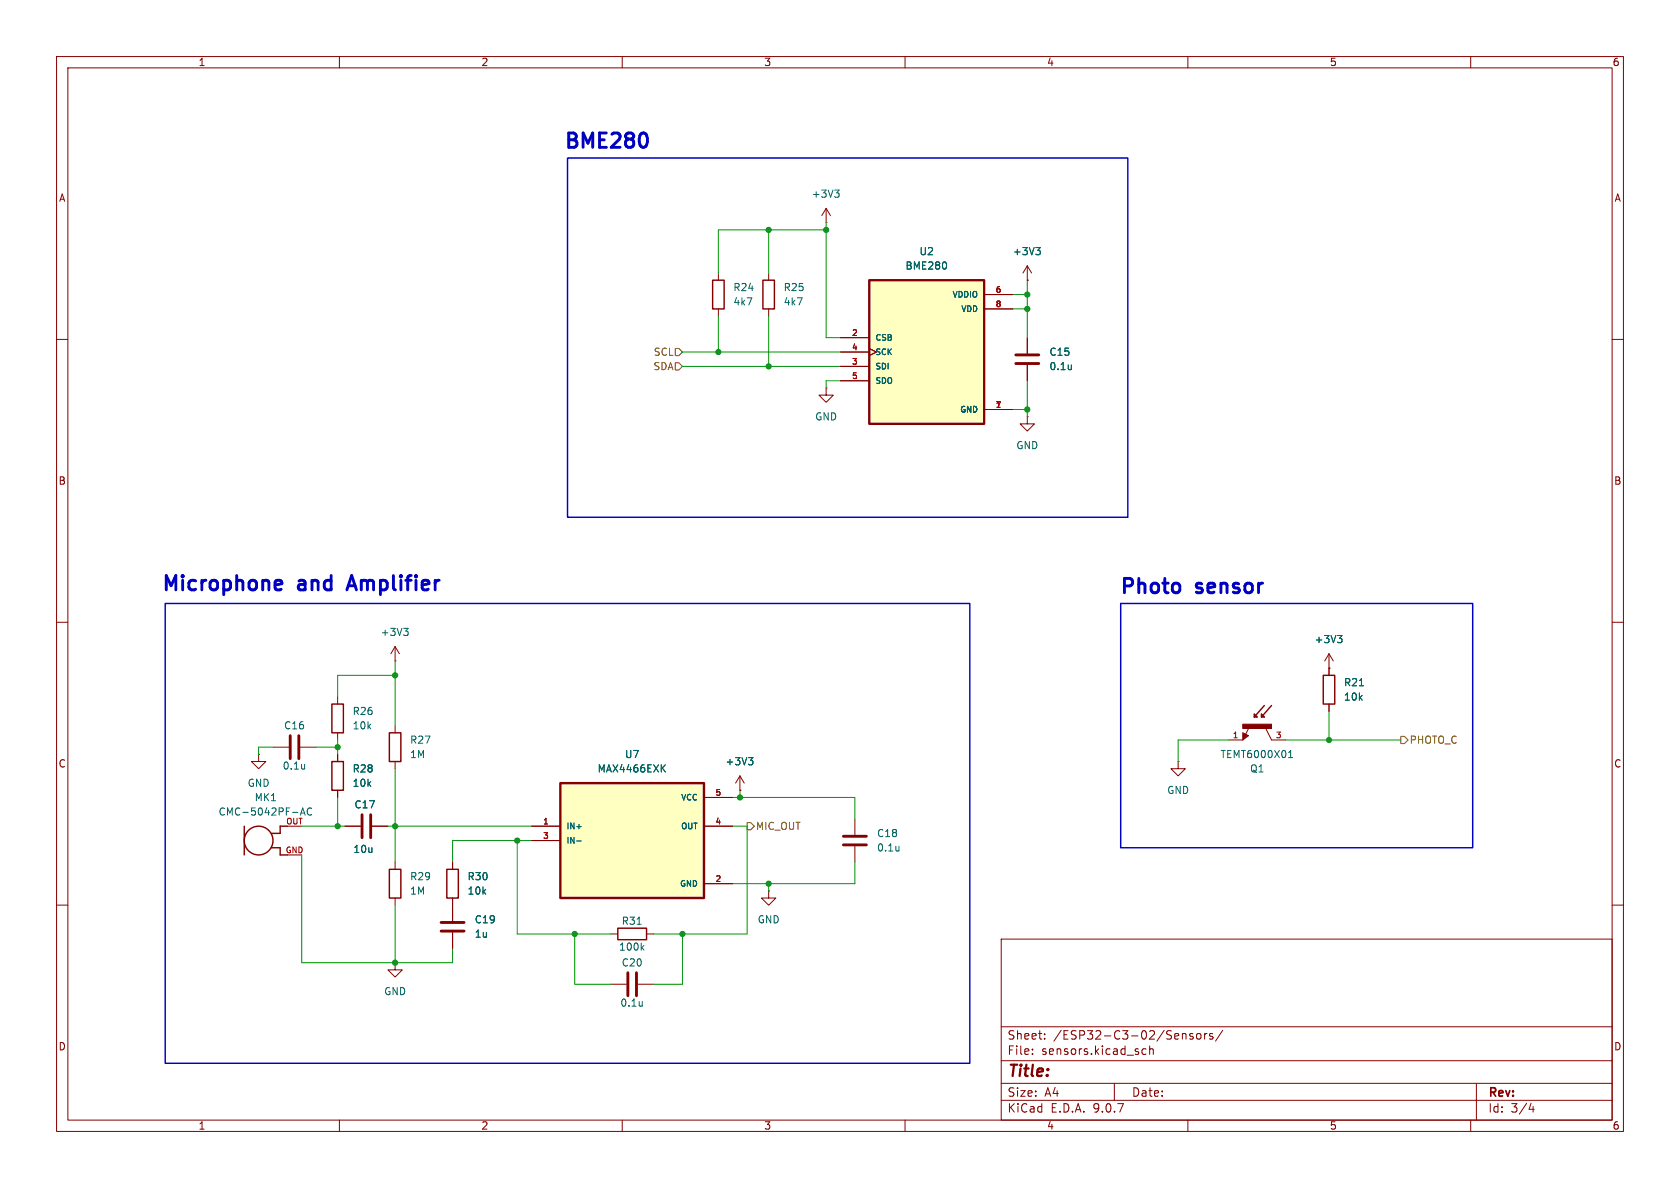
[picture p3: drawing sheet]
<svg xmlns="http://www.w3.org/2000/svg" width="297mm" height="210mm" viewBox="0 0 297 210" stroke-linecap="round" stroke-linejoin="round" font-family="sans-serif">
<g fill="none" stroke="#840000" stroke-width=".18">
<path d="M10 10h277v190h-277zM12 12h273v186h-273zM60 10v2M110 10v2M160 10v2M210 10v2M260 10v2M146 39.4h.1M146 36.8l-.7 1.3M146 36.8l.8 1.3M146 36.8v2.6M10 60h2"/>
<path d="M285 60h2M10 110h2M234.9 118.1h.1M234.9 115.6l-.7 1.2M234.9 115.6l.8 1.2M234.9 115.6v3.8M285 110h2M59.7 123.2v1.3M59.7 129.5v1.3M59.7 133.4v1.2M59.7 139.7v1.3M69.8 128.3v1.2"/>
<path d="M69.8 134.6v1.3M130.8 139.7h.1M130.8 137.2l-.8 1.2M130.8 137.2l.8 1.2M130.8 137.2v2.5M208.3 134.6v1.3h1.2l-1.2 1.3-1.3-1.3h1.3M208.3 134.6h.1M217.2 130.8h2.5M219.7 129.5l1 .5-1 .8zM220.8 128.6l-.6 1.2M223.8 128.8l1 2h2.5M234.9 124.5v1.2"/>
<path d="M61 146.1h2.8M65.8 146.1h2.8M69.8 152.4v1.3M69.8 158.8v1.2M151.1 144.8v2.8M151.1 149.6v2.8M10 160h2M80 160v2.8M80 164.8v2.8M177 166h108v32h-108zM285 160h2M60 198v2"/>
<path d="M110 198v2M160 198v2M177 194.5h108M177 191.5h108M177 187.5h108M177 181.5h108M182.5 186.3v.1M182.5 185.5v.1M184.7 183.6v.1M184.7 182.8v.1M197 191.5v3M202.6 185.5l-.4-.1-.3 .3v.4l.1 .2h.6"/>
<path d="M203.2 185.5l.3-.1 .3 .1 .1 .9M203.2 184.9v1.5M209.2 182.7l.4 .1 .1 .1v.8M210 198v2M210.9 182.8l-.4-.1-.2 .2 .1 .2 .5 .2v.3h-.6M211.7 182.8l.3-.1 .3 .3v.4l-.3 .3-.3-.1-.2-.2v-.4zM213 182.7v1M213.4 182.7l-.3 .1-.1 .2M214.4 182.8l-.4-.1-.2 .2 .1 .2 .5 .2v.3h-.6M216.2 182.1l-1.3 2M260 198v2M261 191.5v6.5"/>
<path d="M270.7 195l-.4 1.1h.9M271 195.6v1"/>
</g>
<path d="M147.6 33.6h.7l-.4 .5M148.1 34.1l.2 .2v.3l-.2 .3M236.5 112.3h.7l-.4 .5M237 112.8l.2 .3v.3l-.2 .2M132.3 133.9h.8l-.4 .5M132.9 134.4l.2 .3v.3l-.2 .2M227.8 133.9h.7M227.8 133l.4-.3v1.2M240.3 121.2h.7M158.9 149.6v.8M158.9 150.3v.1" fill="none" stroke="#006464" stroke-width=".18"/>
<path d="M64 144v4.1M65.5 144v4.1M149.1 147.8h4.1M149.1 149.4h4.1M78 163.1h4M78 164.6h4" fill="none" stroke="#840000" stroke-width=".51"/>
<path d="M233.9 119.4h2.1v5.1h-2.1zM58.7 124.5h2v5h-2zM58.7 134.6h2v5.1h-2zM68.8 129.5h2.1v5.1h-2.1zM219.8 129.8v.8l.7-.6-.5-.2v.4l.2-.2M221.7 126.2l.5 .5h-.5zM223 126.2l.5 .5h-.5zM223.5 124.7l-1.8 2M224.8 124.7l-1.8 2M68.8 153.7h2.1v5.1h-2.1z" fill="none" stroke="#840000" stroke-width=".25"/>
<path d="M219.7 128h5.1v.8h-5.1z" fill="#840000" stroke="#840000" stroke-width=".18"/>
<path d="M153.7 49.5h20.3v25.4h-20.3z" fill="#ffffc2"/>
<path d="M153.7 49.5h20.3v25.4h-20.3z" fill="none" stroke="#840000" stroke-width=".41"/>
<path d="M148.6 59.7h5.1M174 52.1h5.1M174 54.6h5.1M148.6 62.2h5.1M148.6 64.8h5.1M148.6 67.3h5.1M153.7 61.6l1.2 .6-1.2 .7M174 72.4h5.1" fill="none" stroke="#840000" stroke-width=".18"/>
<path d="M167.3 46.5v.8" fill="none" stroke="#006464" stroke-width=".18"/>
<path d="M99.1 138.4h25.4v20.4h-25.4z" fill="#ffffc2"/>
<path d="M99.1 138.4h25.4v20.4h-25.4z" fill="none" stroke="#840000" stroke-width=".41"/>
<g fill="none" stroke="#840000" stroke-width=".18">
<path d="M127 48.3v1.2M127 54.6v1.3M135.9 48.3v1.2M135.9 54.6v1.3M148.6 59.7h5.1M174 52.1h5.1M174 54.6h5.1M181.6 49.5h.1M181.6 47l-.8 1.3M181.6 47l.8 1.3M181.6 47v2.5M181.6 59.7v2.8"/>
<path d="M146 68.6v1.3h1.3l-1.3 1.2-1.2-1.2h1.2M146 68.6h.1M148.6 62.2h5.1M148.6 64.8h5.1M148.6 67.3h5.1M153.7 61.6l1.2 .6-1.2 .7M174 72.4h5.1M181.6 73.7v1.2h1.3l-1.3 1.3-1.3-1.3h1.3M181.6 73.7h.1M181.6 64.5v2.8M69.8 116.8h.1M69.8 114.3l-.7 1.3"/>
<path d="M69.8 114.3l.8 1.3M69.8 114.3v2.5M234.9 118.1h.1M234.9 118.1v1.3M45.7 133.4v1.2h1.3l-1.3 1.3-1.3-1.3h1.3M45.7 133.4h.1M48.3 132.1h2.8M53.1 132.1h2.8M59.7 133.4v1.2M59.7 139.7v1.3M130.8 139.7h.1M234.9 124.5v1.2"/>
<path d="M50.8 146.1h2.5M50.8 151.1h2.5M61 146.1h2.8M65.8 146.1h2.8M80 152.4v1.3M80 158.8v4M94 146.1h5.1M94 148.6h5.1M124.5 146.1h5M124.5 141h5M124.5 156.2h5M135.9 157.5v1.3h1.3l-1.3 1.2-1.3-1.2h1.3"/>
<path d="M135.9 157.5h.1M69.8 170.2v1.3h1.3l-1.3 1.2-1.2-1.2h1.2M69.8 170.2h.1M80 164.8v2.8M107.9 174h2.8M107.9 165.1h1.3M112.8 174h2.8M114.3 165.1h1.3"/>
</g>
<g fill="none" stroke="#006464" stroke-width=".18">
<path d="M167.3 46.5v.8M183.1 43.8h.8l-.4 .4M183.7 44.2l.2 .3v.3l-.2 .2M189.4 64.5v.8M189.4 65.2l-.1 .1M71.4 111.1h.7l-.4 .5M71.9 111.6l.2 .2v.3l-.2 .2M236.5 112.3h.7l-.4 .5M237 112.8l.2 .3v.3l-.2 .2M53.9 135.1v.9M53.9 135.8l-.1 .1M117.1 135.7l.5 .8"/>
<path d="M117.6 135.2l-.7 .7M132.3 133.9h.8l-.4 .5M132.9 134.4l.2 .3v.3l-.2 .2M240.3 121.2h.7M53.1 144.1l.4-1.3 .4 1.3M53.2 143.7h.6M55.1 142.9a.6 .6 0 0 0-.8 .5 .6 .6 0 0 0 .6 .7l.2-.1M102 148.7h.7M112.6 163.4h.8M113.5 167.5l.3 .5M113.5 177v.9M113.5 177.8h.1"/>
<path d="M113.8 167.1l-.4 .5"/>
</g>
<g fill="none" stroke="#840000" stroke-width=".25">
<path d="M126 49.5h2v5.1h-2zM134.9 49.5h2v5.1h-2zM43.2 146.1v5M48 149.9h1.5v1.2h1.3M50.8 146.1h-1.3v1.2h-1.5M79 153.7h2v5.1h-2zM109.2 164.1h5.1v2h-5.1z"/>
<circle cx="45.7" cy="148.6" r="2.54"/>
</g>
<path d="M179.6 62.7h4M179.6 64.3h4M51.3 130v4.1M52.8 130v4.1M111 172v4M112.5 172v4" fill="none" stroke="#840000" stroke-width=".51"/>
<path d="M119.4 64.1h.6l.6 .7-.6 .6h-.6zM119.4 61.6h.6l.6 .6-.6 .7h-.6zM247.6 130.2h.7l.6 .6-.6 .6h-.7zM132.1 145.4h.6l.6 .7-.6 .6h-.6z" fill="none" stroke="#725600" stroke-width=".18"/>
<g fill="none" stroke="#009600" stroke-width=".18">
<path d="M146 39.4v20.3h2.6M127 55.9v6.3M135.9 40.6v7.7M135.9 55.9v8.9M146 40.6h-19v7.7M179.1 52.1h2.5M179.1 54.6h2.5M181.6 49.5v10.2M120.6 64.8h28M120.6 62.2h28M148.6 67.3h-2.6v1.3M179.1 72.4h2.5"/>
<path d="M181.6 67.3v6.4M69.8 116.8v11.5M69.8 119.4h-10.1v3.8M48.3 132.1h-2.6v1.3M55.9 132.1h3.8M59.7 130.8v2.6M69.8 135.9v16.5M130.8 139.7v1.3M217.2 130.8h-8.9v3.8M227.3 130.8h20.3M234.9 125.7v5.1M53.3 151.1v19.1h26.7v-2.6"/>
<path d="M53.3 146.1h7.7M59.7 141v5.1M68.6 146.1h25.4M91.4 148.6v16.5h16.5M94 148.6h-14v3.8M129.5 146.1h2.6v19h-16.5M129.5 141h21.6v3.8M135.9 156.2v1.3M151.1 152.4v3.8h-21.6M69.8 160v10.2M101.6 165.1v8.9h6.3M120.6 165.1v8.9h-5"/>
</g>
<path d="M114.2 23.7a2.14 2.14 0 0 1 0 2.1M49 102.6l.7 .1 .1 .5-1.2 .2M49.7 104.2l-.7 .1M62.2 101.7l-.9 2.6" fill="none" stroke="#0000c2" stroke-width=".51"/>
<path d="M100.3 27.9h99.1v63.5h-99.1zM29.2 106.7h142.2v81.3h-142.2zM198.1 106.7h62.2v43.2h-62.2z" fill="none" stroke="#0000c2" stroke-width=".25"/>
<g fill="#009600" stroke="#009600" stroke-width=".18">
<circle cx="181.6" cy="72.4" r=".46"/>
<circle cx="181.6" cy="54.6" r=".46"/>
<circle cx="135.9" cy="64.8" r=".46"/>
<circle cx="181.6" cy="52.1" r=".46"/>
<circle cx="234.9" cy="130.8" r=".46"/>
<circle cx="69.8" cy="170.2" r=".46"/>
<circle cx="91.4" cy="148.6" r=".46"/>
<circle cx="59.7" cy="146.1" r=".46"/>
<circle cx="69.8" cy="146.1" r=".46"/>
<circle cx="69.8" cy="119.4" r=".46"/>
<circle cx="59.7" cy="132.1" r=".46"/>
<circle cx="120.6" cy="165.1" r=".46"/>
<circle cx="135.9" cy="156.2" r=".46"/>
<circle cx="130.8" cy="141" r=".46"/>
<circle cx="101.6" cy="165.1" r=".46"/>
<circle cx="135.9" cy="40.6" r=".46"/>
<circle cx="146" cy="40.6" r=".46"/>
<circle cx="127" cy="62.2" r=".46"/>
</g>
<g font-size="3.5" fill="#0000c2">
<text x="99.4" y="26.9">BME280</text>
<text x="28.3" y="105.2">Microphone</text>
<text x="52.8" y="105.2">and</text>
<text x="62.6" y="105.2">Amplifier</text>
<text x="197.7" y="105.7">Photo</text>
<text x="211.5" y="105.7">sensor</text>
</g>
<text font-size="2.8" fill="#840000" x="178" y="190.9">Title:</text>
<g font-size="2.1" fill="#840000">
<text x="178" y="184">Sheet:</text>
<text x="186.2" y="184">/ESP32-C3-02/Sensors/</text>
<text x="178" y="186.7">File:</text>
<text x="184.1" y="186.7">sensors.kicad_sch</text>
<text x="178" y="196.9">KiCad</text>
<text x="178" y="194.1">Size:</text>
<text x="184.7" y="194.1">A4</text>
<text x="185.7" y="196.9">E.D.A.</text>
<text x="193.3" y="196.9">9.0.7</text>
<text x="200" y="194.1">Date:</text>
<text x="263" y="194.3">Rev:</text>
<text x="263" y="196.9">Id:</text>
<text x="267.1" y="196.9">3/4</text>
</g>
<g font-size="1.8" fill="#840000">
<text x="35" y="11.9">1</text>
<text x="85" y="11.9">2</text>
<text x="135" y="11.9">3</text>
<text x="185" y="11.9">4</text>
<text x="235" y="11.9">5</text>
<text x="285" y="11.9">6</text>
<text x="10.3" y="35.9">A</text>
<text x="285.3" y="35.9">A</text>
<text x="10.3" y="85.9">B</text>
<text x="285.3" y="85.9">B</text>
<text x="10.3" y="135.9">C</text>
<text x="285.3" y="135.9">C</text>
<text x="10.3" y="185.9">D</text>
<text x="285.3" y="185.9">D</text>
<text x="35" y="199.9">1</text>
<text x="85" y="199.9">2</text>
<text x="135" y="199.9">3</text>
<text x="185" y="199.9">4</text>
<text x="235" y="199.9">5</text>
<text x="285" y="199.9">6</text>
</g>
<g font-size="1.8" fill="#006464">
<text x="143.4" y="35.2">+3V3</text>
<text x="160" y="47.9">BME280</text>
<text x="162.5" y="45.3">U2</text>
<text x="179" y="45.3">+3V3</text>
<text x="129.5" y="51.7">R24</text>
<text x="138.4" y="51.7">R25</text>
<text x="129.5" y="54.2">4k7</text>
<text x="138.4" y="54.2">4k7</text>
<text x="185.4" y="63.1">C15</text>
<text x="185.4" y="65.6">0.1u</text>
<text x="144" y="74.5">GND</text>
<text x="179.6" y="79.6">GND</text>
<text x="67.2" y="112.6">+3V3</text>
<text x="232.3" y="113.9">+3V3</text>
<text x="237.5" y="124.1">10k</text>
<text x="237.5" y="121.5">R21</text>
<text x="50.1" y="129.1">C16</text>
<text x="62.2" y="129.1">10k</text>
<text x="62.2" y="126.6">R26</text>
<text x="72.4" y="131.7">R27</text>
<text x="49.9" y="136.2">0.1u</text>
<text x="62.2" y="136.8">R28</text>
<text x="72.4" y="134.2">1M</text>
<text x="105.6" y="136.8">MAX4466EXK</text>
<text x="110.4" y="134.2">U7</text>
<text x="128.2" y="135.5">+3V3</text>
<text x="215.7" y="134.2">TEMT6000X01</text>
<text x="220.9" y="136.8">Q1</text>
<text x="43.7" y="139.3">GND</text>
<text x="44.9" y="141.8">MK1</text>
<text x="62.2" y="139.3">10k</text>
<text x="62.6" y="143.1">C17</text>
<text x="206.2" y="140.6">GND</text>
<text x="38.5" y="144.4">CMC-5042PF-AC</text>
<text x="154.9" y="148.2">C18</text>
<text x="62.4" y="151">10u</text>
<text x="72.4" y="155.8">R29</text>
<text x="82.6" y="155.8">R30</text>
<text x="154.9" y="150.7">0.1u</text>
<text x="72.4" y="158.3">1M</text>
<text x="82.6" y="158.3">10k</text>
<text x="83.8" y="166">1u</text>
<text x="83.8" y="163.4">C19</text>
<text x="109.8" y="163.7">R31</text>
<text x="133.9" y="163.4">GND</text>
<text x="109.3" y="168.2">100k</text>
<text x="109.8" y="171">C20</text>
<text x="67.8" y="176.1">GND</text>
<text x="109.6" y="178.2">0.1u</text>
</g>
<g font-size="1.8" fill="#725600">
<text x="115.4" y="65.6">SDA</text>
<text x="115.5" y="63.1">SCL</text>
<text x="249.1" y="131.7">PHOTO_C</text>
<text x="133.5" y="146.9">MIC_OUT</text>
</g>
<g font-size="1.4" fill="#006464">
<text x="168.3" y="52.8">VDDIO</text>
<text x="169.8" y="55.3">VDD</text>
<text x="154.7" y="60.4">CSB</text>
<text x="154.7" y="63">SCK</text>
<text x="154.7" y="65.5">SDI</text>
<text x="154.7" y="68">SDO</text>
<text x="169.6" y="73.1">GND</text>
<text x="120.3" y="141.7">VCC</text>
<text x="100.1" y="146.8">IN+</text>
<text x="100.1" y="149.3">IN-</text>
<text x="120.3" y="146.8">OUT</text>
<text x="120.1" y="156.9">GND</text>
</g>
<g font-size="1.4" fill="#a90000">
<text x="175.9" y="51.8">6</text>
<text x="150.5" y="59.4">2</text>
<text x="175.9" y="54.4">8</text>
<text x="150.5" y="62">4</text>
<text x="150.5" y="64.5">3</text>
<text x="150.5" y="67.1">5</text>
<text x="175.9" y="72.1">1</text>
<text x="217.8" y="130.6">1</text>
<text x="225.4" y="130.6">3</text>
<text x="126.4" y="140.7">5</text>
<text x="50.5" y="145.8">OUT</text>
<text x="95.9" y="145.8">1</text>
<text x="95.9" y="148.3">3</text>
<text x="126.4" y="145.8">4</text>
<text x="50.4" y="150.9">GND</text>
<text x="126.4" y="156">2</text>
</g>
</svg>
